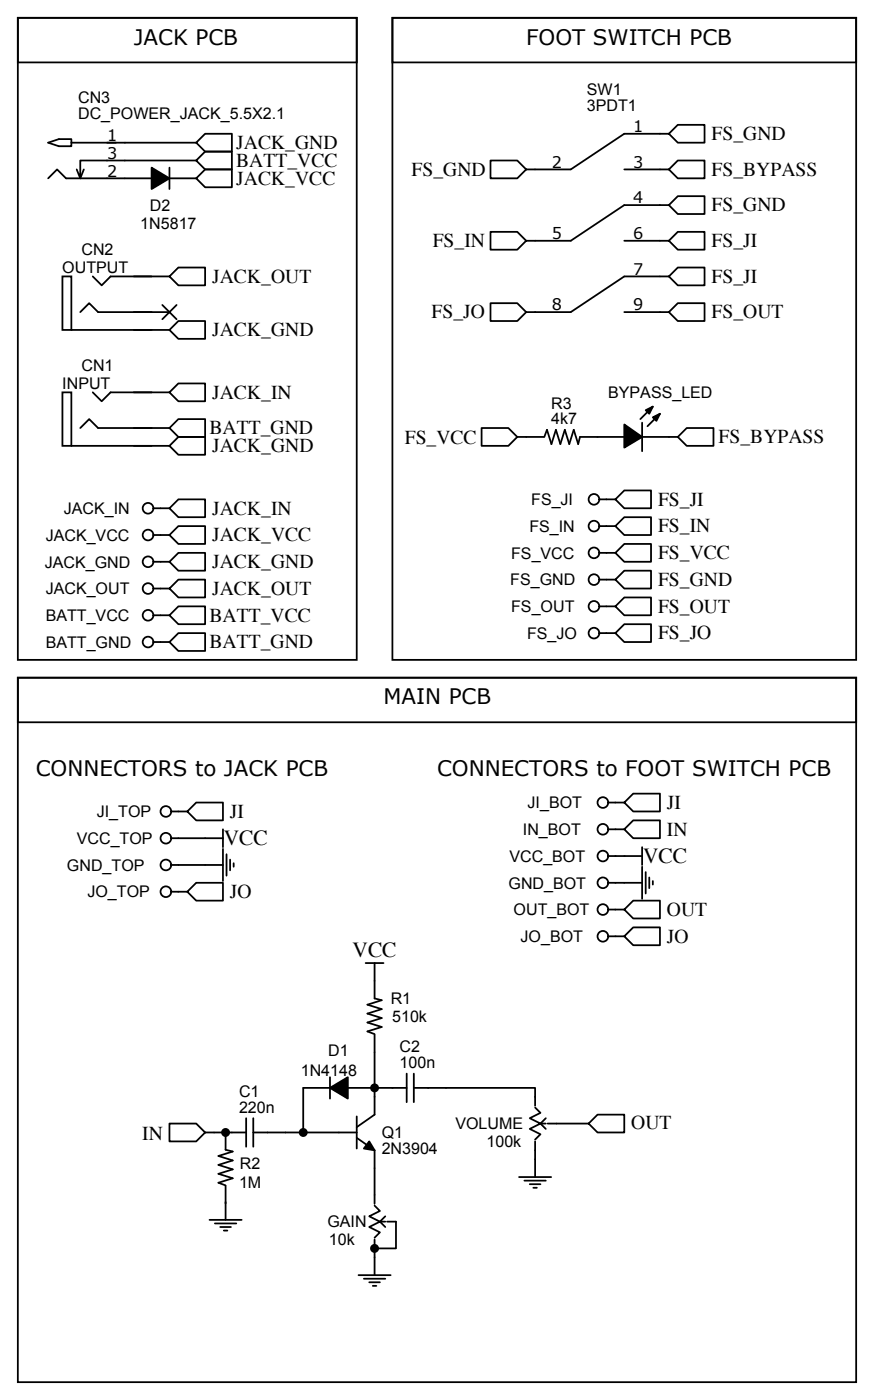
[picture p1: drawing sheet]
<svg xmlns="http://www.w3.org/2000/svg" width="173mm" height="277mm" viewBox="0 0 173 277" stroke-linecap="round" stroke-linejoin="round" font-family="sans-serif">
<!-- layer: Layer 1 -->
<g fill="none" stroke="#000" stroke-width=".35">
<path d="M3.5 3.5h67.1v127h-67.1zM3.5 3.5h67.1v8.8h-67.1zM77.6 3.5h91.7v127h-91.7zM77.6 3.5h91.7v8.8h-91.7zM9.5 35.3l1.8-1.8 1.8 1.8h16.9M9.5 28.2l2.1-.7h2.5v1.4h-2.5zM14.1 28.2h24.7M16.6 33.5l-.7 1.8M30 33.2l3.5 2.1-3.5 2.1zM33.5 35.3h5.3M33.5 33.2v4.2M38.8 28.2l1.8-1.7h5.3v3.5h-5.3z"/>
<path d="M38.8 35.3l1.8-1.8h5.3v3.5h-5.3zM38.8 31.8l1.8-1.8h5.3v3.5h-5.3zM38.8 31.8h-22.9v3.5l-.7-1.8M97 31.7h5.3l1.8 1.8-1.8 1.8h-5.3zM123.5 33.5h8.8M132.3 33.5l1.8-1.8h5.2v3.6h-5.2zM132.3 26.5l1.8-1.8h5.2v3.5h-5.2zM132.3 26.5h-8.8l-10.6 7h-8.8M12.3 54.7h1.8v10.6h-1.8zM18.3 54.7l1.8 1.7 1.8-1.7h11.6M33.5 54.7l1.8-1.8h5.3v3.5h-5.3zM97 60h5.3l1.8 1.7-1.8 1.8h-5.3z"/>
<path d="M97 45.9h5.3l1.8 1.7-1.8 1.8h-5.3zM123.5 47.6h8.8M132.3 54.7l1.8-1.8h5.2v3.5h-5.2zM132.3 47.6l1.8-1.7h5.2v3.5h-5.2zM132.3 40.6l1.8-1.8h5.2v3.5h-5.2zM132.3 54.7h-8.8l-10.6 7h-8.8M132.3 40.6h-8.8l-10.6 7h-8.8M12.3 77.6h1.8v10.6h-1.8zM14.1 65.3h19.4M15.9 61.7l1.7-1.7 1.8 1.7h14.1M18.3 77.6l1.8 1.8 1.8-1.8h11.6M32.1 60.3l2.8 2.8"/>
<path d="M33.5 77.6l1.8-1.8h5.3v3.6h-5.3zM33.5 65.3l1.8-1.8h5.3v3.5h-5.3zM34.9 60.3l-2.8 2.8M123.5 61.7h8.8M132.3 61.7l1.8-1.7h5.2v3.5h-5.2zM14.1 88.2h19.4M15.9 84.7l1.7-1.8 1.8 1.8h14.1M33.5 88.2l1.8-1.8h5.3v3.6h-5.3zM33.5 84.7l1.8-1.8h5.3v3.5h-5.3zM95.2 84.7h5.3l1.8 1.7-1.8 1.8h-5.3zM102.3 86.4h5.2M107.7 86.4l.5-1.4 .9 2.8 .8-2.8 .9 2.8 .9-2.8 .9 2.8 .9-2.8 .9 2.8 .3-1.4h8.8"/>
<path d="M118.5 98.8h3.2M121.7 98.8l1.8-1.8h5.3v3.5h-5.3zM123.5 84l3.5 2.4-3.5 2.1zM127 86.4h7.1M127 83.6v5.7M127.7 81.1l1.4-.7-.7 1.4zM129.1 80.4l-2.5 2.5M129.1 82.6l1.4-.8-.7 1.5zM130.5 81.8l-2.4 2.5M134.1 86.4l1.7-1.7h5.3v3.5h-5.3zM30.3 100.5h3.2M30.3 105.8h3.2"/>
<path d="M30.3 116.4h3.2M30.3 111.1h3.2M33.5 116.4l1.8-1.7h5.3v3.5h-5.3zM33.5 100.5l1.8-1.7h5.3v3.5h-5.3zM33.5 105.8l1.8-1.7h5.3v3.5h-5.3zM33.5 111.1l1.8-1.7h5.3v3.5h-5.3zM118.5 109.4h3.2M118.5 114.7h3.2M118.5 119.9h3.2M118.5 104.1h3.2M121.7 109.4l1.8-1.8h5.3v3.5h-5.3zM121.7 114.7l1.8-1.8h5.3v3.5h-5.3z"/>
<path d="M121.7 119.9l1.8-1.7h5.3v3.5h-5.3zM121.7 104.1l1.8-1.8h5.3v3.5h-5.3zM3.5 134.1h165.8v139.3h-165.8zM3.5 134.1h165.8v8.8h-165.8zM30.3 121.7h3.2M30.3 127h3.2M33.5 121.7l1.8-1.8h5.3v3.6h-5.3zM33.5 127l1.8-1.8h5.3v3.6h-5.3zM118.5 125.2h3.2M121.7 125.2l1.8-1.7h5.3v3.5h-5.3zM120.3 158.8h3.2M123.5 158.8l1.7-1.8h5.3v3.5h-5.3z"/>
<path d="M33.9 176.4h3.1M33.9 165.8h10.2M33.9 160.5h3.1M33.9 171.1h10.2M37 160.5l1.8-1.7h5.3v3.5h-5.3zM37 176.4l1.8-1.8h5.3v3.6h-5.3zM44.1 164v3.6M44.1 167.9v6.4M44.8 169v4.2M45.5 170v2.2M46.2 170.7v.7M120.3 169.3h6.7"/>
<path d="M120.3 174.6h6.7M120.3 164h3.2M120.3 179.9h3.2M123.5 164l1.7-1.7h5.3v3.5h-5.3zM123.5 179.9l1.7-1.7h5.3v3.5h-5.3zM127 167.6v3.5M127 171.5v6.3M127.7 172.5v4.2M128.4 173.6v2.1M129.1 174.3v.7M72.3 190.5h3.5M74.1 190.5v7l1.4 .4-2.8 .8 2.8 .9-2.8 .9 2.8 .9-2.8 .9 2.8 .8-2.8 .9 1.4 .6"/>
<path d="M120.3 185.2h3.2M123.5 185.2l1.7-1.8h5.3v3.6h-5.3zM65.3 215.2l3.5-2.1v4.2zM65.3 213.1v4.2M65.3 215.2h-5.3v8.8M68.8 215.2h11.6M74.1 204.7v15.8l-3.5 2.5M80.4 212.4v5.6M81.8 215.2h24v3.5M81.8 212.4v5.6M105.8 219.1l1.1 1-2.1 1.1 2.1 1-2.1 1.1 2.1 1.1-1.1 1M33.5 222.2h5.3l1.8 1.8-1.8 1.8h-5.3z"/>
<path d="M40.6 224h8.1M44.6 224v3.4l1.4 .4-2.8 .9 2.8 .8-2.8 .9 2.8 .9-2.8 .9 2.8 .9-2.8 .9 1.4 .5M44.6 234.6v6.7M48.7 221.2v5.6M50.1 224h20.5M50.1 221.2v5.6M70.6 225.1l3.5 2.4v10.6M70.6 220.8v6.4M73 225.8l1.1 1.7-2.1-.3zM74.1 238.5l1 1-2.1 1.1 2.1 1.1-2.1 1 2.1 1.1-1 1M102.7 232.8h6.3M103.7 233.5h4.2"/>
<path d="M104.8 234.2h2.1M105.5 234.9h.7M105.8 225.8v7M106.9 222.2h1M106.9 222.2l1 1.1M107.9 221.2l-1 1M108.3 222.2h8.1M116.4 222.2l1.8-1.7h5.3v3.5h-5.3zM41.4 241.3h6.4M42.5 242h4.2M43.6 242.7h2.1M44.3 243.4h.7"/>
<path d="M70.9 252.2h6.4M72 252.9h4.2M73 253.6h2.1M73.7 254.4h.7M74.1 245.2v1.7M75.1 241.7l1.1 1M75.1 241.7h1.1M76.2 240.6l-1.1 1.1M76.6 241.7h1.7v5.2h-4.2v5.3"/>
<circle cx="117.5" cy="98.8" r="1.06"/>
<circle cx="29.3" cy="116.4" r="1.06"/>
<circle cx="29.3" cy="105.8" r="1.06"/>
<circle cx="29.3" cy="100.5" r="1.06"/>
<circle cx="29.3" cy="111.1" r="1.06"/>
<circle cx="117.5" cy="119.9" r="1.06"/>
<circle cx="117.5" cy="104.1" r="1.06"/>
<circle cx="117.5" cy="109.4" r="1.06"/>
<circle cx="117.5" cy="114.7" r="1.06"/>
<circle cx="29.3" cy="121.7" r="1.06"/>
<circle cx="29.3" cy="127" r="1.06"/>
<circle cx="117.5" cy="125.2" r="1.06"/>
<circle cx="119.2" cy="158.7" r="1.06"/>
<circle cx="32.8" cy="165.8" r="1.06"/>
<circle cx="32.8" cy="171.1" r="1.06"/>
<circle cx="32.8" cy="160.5" r="1.06"/>
<circle cx="32.8" cy="176.4" r="1.06"/>
<circle cx="119.2" cy="169.3" r="1.06"/>
<circle cx="119.2" cy="174.6" r="1.06"/>
<circle cx="119.2" cy="164" r="1.06"/>
<circle cx="119.2" cy="179.9" r="1.06"/>
<circle cx="119.2" cy="185.2" r="1.06"/>
</g>
<g fill="#000">
<path d="M30 33.2l3.5 2.1-3.5 2.1zM123.5 84l3.5 2.4-3.5 2.1zM127.7 81.1l1.4-.7-.7 1.4zM129.1 82.6l1.4-.8-.7 1.5zM65.3 215.2l3.5-2.1v4.2zM73 225.8l1.1 1.7-2.1-.3z"/>
<circle cx="74.1" cy="215.2" r=".88"/>
<circle cx="44.6" cy="224" r=".88"/>
<circle cx="60" cy="224" r=".88"/>
<circle cx="74.1" cy="246.9" r=".88"/>
</g>
<g font-size="4.2">
<text x="26.5" y="8.8">JACK PCB</text>
<text x="104.1" y="8.8">FOOT SWITCH PCB</text>
<text x="75.8" y="139.3">MAIN PCB</text>
<text x="7.1" y="153.5">CONNECTORS to JACK PCB</text>
<text x="86.4" y="153.5">CONNECTORS to FOOT SWITCH PCB</text>
<text x="44.3" y="167.2">VCC</text>
<text x="127.2" y="170.7">VCC</text>
<text x="69.7" y="189.4">VCC</text>
</g>
<g font-size="3.9">
<text x="46.7" y="29.5">JACK_GND</text>
<text x="140.7" y="27.7">FS_GND</text>
<text x="46.7" y="33">BATT_VCC</text>
<text x="81.4" y="34.8">FS_GND</text>
<text x="140.7" y="34.7">FS_BYPASS</text>
<text x="46.7" y="36.6">JACK_VCC</text>
<text x="140.7" y="41.8">FS_GND</text>
<text x="85.6" y="48.9">FS_IN</text>
<text x="140.7" y="48.9">FS_JI</text>
<text x="42" y="55.9">JACK_OUT</text>
<text x="140.7" y="55.9">FS_JI</text>
<text x="85.4" y="63">FS_JO</text>
<text x="140.7" y="63">FS_OUT</text>
<text x="42" y="66.5">JACK_GND</text>
<text x="42" y="78.8">JACK_IN</text>
<text x="41.4" y="85.9">BATT_GND</text>
<text x="42" y="89.4">JACK_GND</text>
<text x="80.1" y="87.7">FS_VCC</text>
<text x="142.1" y="87.7">FS_BYPASS</text>
<text x="42" y="101.8">JACK_IN</text>
<text x="130.2" y="100">FS_JI</text>
<text x="42" y="107.1">JACK_VCC</text>
<text x="130.2" y="105.3">FS_IN</text>
<text x="42" y="112.4">JACK_GND</text>
<text x="130.2" y="110.6">FS_VCC</text>
<text x="42" y="117.6">JACK_OUT</text>
<text x="130.2" y="115.9">FS_GND</text>
<text x="41.4" y="123">BATT_VCC</text>
<text x="130.2" y="121.2">FS_OUT</text>
<text x="41.4" y="128.3">BATT_GND</text>
<text x="130.2" y="126.5">FS_JO</text>
<text x="45.5" y="161.7">JI</text>
<text x="131.9" y="160">JI</text>
<text x="131.9" y="165.3">IN</text>
<text x="45.5" y="177.6">JO</text>
<text x="131.9" y="181.1">OUT</text>
<text x="131.9" y="186.4">JO</text>
<text x="28.1" y="225.4">IN</text>
<text x="124.9" y="223.4">OUT</text>
</g>
<g font-size="3.2">
<text x="15.4" y="23.5">DC_POWER_JACK_5.5X2.1</text>
<text x="15.4" y="20.3">CN3</text>
<text x="116.1" y="21.9">3PDT1</text>
<text x="116.1" y="18.7">SW1</text>
<text x="21.2" y="27.9">1</text>
<text x="125.2" y="26.1">1</text>
<text x="21.2" y="34.9">2</text>
<text x="21.2" y="31.4">3</text>
<text x="109.1" y="33.2">2</text>
<text x="125.2" y="33.2">3</text>
<text x="29.6" y="41.7">D2</text>
<text x="125.2" y="40.2">4</text>
<text x="27.7" y="45.2">1N5817</text>
<text x="109.1" y="47.3">5</text>
<text x="125.2" y="47.3">6</text>
<text x="16.1" y="50.5">CN2</text>
<text x="12.3" y="54.1">OUTPUT</text>
<text x="125.2" y="54.3">7</text>
<text x="109.1" y="61.4">8</text>
<text x="125.2" y="61.4">9</text>
<text x="12.3" y="77">INPUT</text>
<text x="16.1" y="73.5">CN1</text>
<text x="109" y="84">4k7</text>
<text x="109" y="80.9">R3</text>
<text x="120.3" y="78.7">BYPASS_LED</text>
<text x="12.6" y="101.7">JACK_IN</text>
<text x="105.1" y="99.9">FS_JI</text>
<text x="9" y="107">JACK_VCC</text>
<text x="104.7" y="105.2">FS_IN</text>
<text x="8.9" y="112.3">JACK_GND</text>
<text x="101.1" y="110.5">FS_VCC</text>
<text x="9" y="117.6">JACK_OUT</text>
<text x="100.9" y="115.8">FS_GND</text>
<text x="9" y="122.9">BATT_VCC</text>
<text x="101.1" y="121.1">FS_OUT</text>
<text x="9" y="128.2">BATT_GND</text>
<text x="104.2" y="126.4">FS_JO</text>
<text x="19.1" y="161.6">JI_TOP</text>
<text x="104.4" y="159.9">JI_BOT</text>
<text x="15.2" y="166.9">VCC_TOP</text>
<text x="103.4" y="165.2">IN_BOT</text>
<text x="13.2" y="172.2">GND_TOP</text>
<text x="100.8" y="170.5">VCC_BOT</text>
<text x="17.3" y="177.5">JO_TOP</text>
<text x="100.6" y="175.8">GND_BOT</text>
<text x="101.6" y="181.1">OUT_BOT</text>
<text x="103" y="186.3">JO_BOT</text>
<text x="77.3" y="198.7">R1</text>
<text x="77.6" y="202.2">510k</text>
<text x="64.9" y="208.8">D1</text>
<text x="79" y="208.1">C2</text>
<text x="59.5" y="212.8">1N4148</text>
<text x="79" y="211.3">100n</text>
<text x="47.3" y="220.1">220n</text>
<text x="47.3" y="217">C1</text>
<text x="75.5" y="225.2">Q1</text>
<text x="90.1" y="223.4">VOLUME</text>
<text x="96.2" y="226.9">100k</text>
<text x="47.4" y="231.3">R2</text>
<text x="75.5" y="228.2">2N3904</text>
<text x="47.3" y="234.9">1M</text>
<text x="64.8" y="242.8">GAIN</text>
<text x="65" y="246.3">10k</text>
</g>
</svg>
